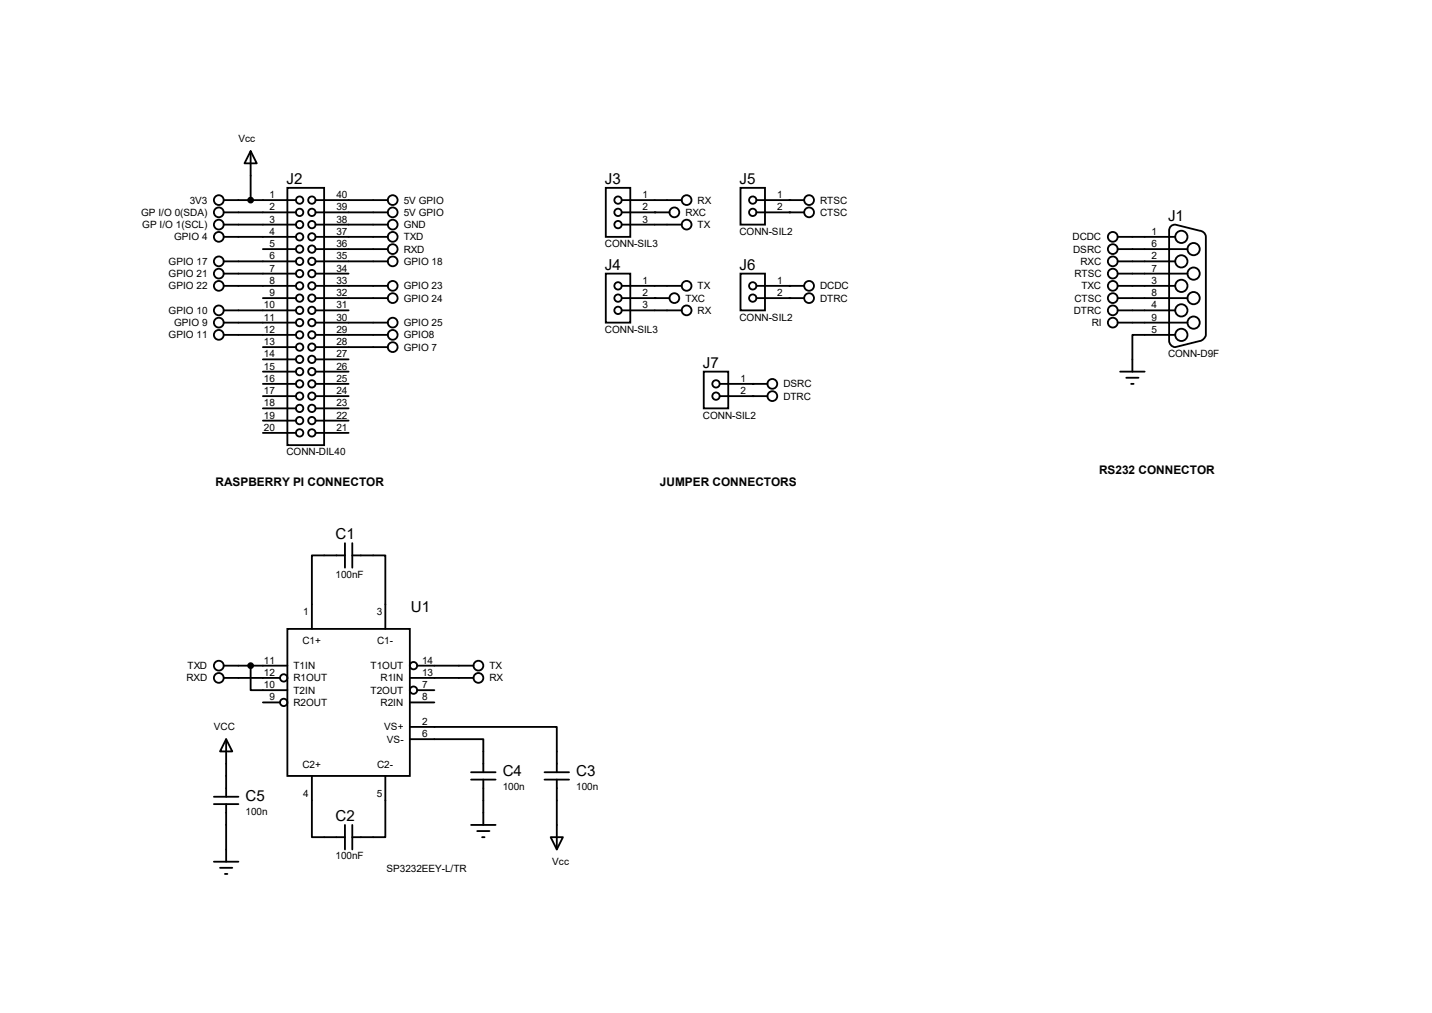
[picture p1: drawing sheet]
<svg xmlns="http://www.w3.org/2000/svg" width="297mm" height="210mm" viewBox="0 0 297 210" stroke-linecap="round" stroke-linejoin="round" font-family="sans-serif">
<g fill="none" stroke="#000" stroke-width=".38">
<path d="M52 31.3l1.3 2.6h-2.6zM52 31.3v10.2M59.6 38.9h7.6v53.4h-7.6zM125.6 38.9h5.1v10.2h-5.1zM153.6 38.9h5.1v7.7h-5.1zM46.4 44h15M46.4 46.6h15M46.4 49.1h15M46.4 41.5h15M46.4 54.2h15M46.4 56.7h15M46.4 59.3h15"/>
<path d="M54.5 51.6h6.9M65.4 44h15M65.4 46.6h15M65.4 49.1h15M65.4 41.5h15M65.4 51.6h15M65.4 54.2h15M65.4 56.7h6.9M65.4 59.3h15M125.6 56.7h5.1v10.2h-5.1zM128.9 44h10M128.9 46.6h12.5"/>
<path d="M128.9 41.5h12.5M128.9 59.3h12.5M153.6 56.7h5.1v7.6h-5.1zM156.9 44h9.9M156.9 41.5h9.9M156.9 59.3h9.9M231.8 49.1h12M231.8 51.6h14.5M231.8 54.2h12M231.8 56.7h14.5M231.8 59.3h12M243 46.8l.8-.2 5 1.2a1.37 1.37 0 0 1 1.3 1.3v20.3a1.61 1.61 0 0 1-1.3 1.3l-5 1.3a1.35 1.35 0 0 1-1.3-1.3v-22.9v-.4z"/>
<path d="M46.4 64.3h15M46.4 66.9h15M46.4 69.4h15M54.5 61.8h6.9M54.5 72h6.9M54.5 77h6.9M54.5 79.6h6.9M54.5 74.5h6.9M65.4 61.8h15M65.4 64.3h6.9M65.4 66.9h15M65.4 69.4h15"/>
<path d="M65.4 72h15M65.4 77h6.9M65.4 79.6h6.9M65.4 74.5h6.9M128.9 61.8h10M128.9 64.3h12.5M146 77h5v7.7h-5zM149.3 79.6h9.9M156.9 61.8h9.9M231.8 61.8h14.5M231.8 64.3h12M231.8 66.9h14.5"/>
<path d="M232.3 77h5.1M233.6 78.3h2.5M234.6 79.6h.5M243.8 69.4h-8.9v7.6M54.5 82.1h6.9M54.5 84.7h6.9M54.5 87.2h6.9M54.5 89.7h6.9M65.4 82.1h6.9M65.4 84.7h6.9M65.4 87.2h6.9M65.4 89.7h6.9"/>
<path d="M149.3 82.1h9.9M71.5 115.1h-6.8v15.3M71.5 112.6v5.1M73.1 115.1h6.8v15.3M73.1 112.6v5.1M46.4 138h13.2M52 138v5.1h7.6M59.6 130.4h25.4v30.5h-25.4zM86.5 138h11.7M46.4 140.5h11.7M46.9 153.2l1.3 2.6h-2.6zM46.9 153.2v12"/>
<path d="M54.5 145.6h3.6M85 150.7h30.5v9.4M85 153.2h15.2v6.9M85 140.5h13.2M85 145.6h5.1M86.5 143.1h3.6M44.4 166.7h5M44.4 165.2h5M44.4 178.6h5M45.6 179.9h2.6M46.9 166.7v11.9M64.7 160.9v12.7h6.8"/>
<path d="M71.5 171v5.1M73.1 171v5.1M79.9 160.9v12.7h-6.8M97.7 160.1h5.1M97.7 161.6h5.1M97.7 171h5.1M99 172.3h2.5M100 173.6h.5M100.2 161.6v9.4M112.9 160.1h5.1M112.9 161.6h5.1M114.2 173.6h2.6l-1.3 2.5z"/>
<path d="M115.5 161.6v14.5M46.7 181.2h.5"/>
<circle cx="45.4" cy="54.2" r="1.02"/>
<circle cx="45.4" cy="44" r="1.02"/>
<circle cx="45.4" cy="56.7" r="1.02"/>
<circle cx="45.4" cy="59.3" r="1.02"/>
<circle cx="45.4" cy="49.1" r="1.02"/>
<circle cx="45.4" cy="41.5" r="1.02"/>
<circle cx="45.4" cy="46.6" r="1.02"/>
<circle cx="62.1" cy="59.3" r=".76"/>
<circle cx="62.1" cy="41.5" r=".76"/>
<circle cx="62.1" cy="44" r=".76"/>
<circle cx="62.1" cy="54.2" r=".76"/>
<circle cx="62.1" cy="46.6" r=".76"/>
<circle cx="62.1" cy="51.6" r=".76"/>
<circle cx="62.1" cy="49.1" r=".76"/>
<circle cx="62.1" cy="56.7" r=".76"/>
<circle cx="64.7" cy="46.6" r=".76"/>
<circle cx="64.7" cy="44" r=".76"/>
<circle cx="64.7" cy="56.7" r=".76"/>
<circle cx="64.7" cy="41.5" r=".76"/>
<circle cx="64.7" cy="59.3" r=".76"/>
<circle cx="64.7" cy="49.1" r=".76"/>
<circle cx="64.7" cy="51.6" r=".76"/>
<circle cx="64.7" cy="54.2" r=".76"/>
<circle cx="81.4" cy="59.3" r="1.02"/>
<circle cx="81.4" cy="54.2" r="1.02"/>
<circle cx="81.4" cy="49.1" r="1.02"/>
<circle cx="81.4" cy="41.5" r="1.02"/>
<circle cx="81.4" cy="51.6" r="1.02"/>
<circle cx="81.4" cy="46.6" r="1.02"/>
<circle cx="81.4" cy="44" r="1.02"/>
<circle cx="128.2" cy="44" r=".76"/>
<circle cx="128.2" cy="46.6" r=".76"/>
<circle cx="128.2" cy="59.3" r=".76"/>
<circle cx="128.2" cy="41.5" r=".76"/>
<circle cx="139.9" cy="44" r="1.02"/>
<circle cx="142.4" cy="46.6" r="1.02"/>
<circle cx="142.4" cy="41.5" r="1.02"/>
<circle cx="142.4" cy="59.3" r="1.02"/>
<circle cx="156.1" cy="44" r=".76"/>
<circle cx="156.1" cy="59.3" r=".76"/>
<circle cx="156.1" cy="41.5" r=".76"/>
<circle cx="167.8" cy="41.5" r="1.02"/>
<circle cx="167.8" cy="44" r="1.02"/>
<circle cx="167.8" cy="59.3" r="1.02"/>
<circle cx="230.8" cy="49.1" r="1.02"/>
<circle cx="230.8" cy="51.6" r="1.02"/>
<circle cx="230.8" cy="56.7" r="1.02"/>
<circle cx="230.8" cy="59.3" r="1.02"/>
<circle cx="230.8" cy="54.2" r="1.02"/>
<circle cx="245" cy="59.3" r="1.27"/>
<circle cx="245" cy="49.1" r="1.27"/>
<circle cx="245" cy="54.2" r="1.27"/>
<circle cx="247.6" cy="56.7" r="1.27"/>
<circle cx="247.6" cy="51.6" r="1.27"/>
<circle cx="45.4" cy="69.4" r="1.02"/>
<circle cx="45.4" cy="66.9" r="1.02"/>
<circle cx="45.4" cy="64.3" r="1.02"/>
<circle cx="62.1" cy="74.5" r=".76"/>
<circle cx="62.1" cy="61.8" r=".76"/>
<circle cx="62.1" cy="72" r=".76"/>
<circle cx="62.1" cy="64.3" r=".76"/>
<circle cx="62.1" cy="79.6" r=".76"/>
<circle cx="62.1" cy="77" r=".76"/>
<circle cx="62.1" cy="66.9" r=".76"/>
<circle cx="62.1" cy="69.4" r=".76"/>
<circle cx="64.7" cy="64.3" r=".76"/>
<circle cx="64.7" cy="74.5" r=".76"/>
<circle cx="64.7" cy="61.8" r=".76"/>
<circle cx="64.7" cy="72" r=".76"/>
<circle cx="64.7" cy="77" r=".76"/>
<circle cx="64.7" cy="69.4" r=".76"/>
<circle cx="64.7" cy="79.6" r=".76"/>
<circle cx="64.7" cy="66.9" r=".76"/>
<circle cx="81.4" cy="66.9" r="1.02"/>
<circle cx="81.4" cy="69.4" r="1.02"/>
<circle cx="81.4" cy="72" r="1.02"/>
<circle cx="81.4" cy="61.8" r="1.02"/>
<circle cx="128.2" cy="61.8" r=".76"/>
<circle cx="128.2" cy="64.3" r=".76"/>
<circle cx="139.9" cy="61.8" r="1.02"/>
<circle cx="142.4" cy="64.3" r="1.02"/>
<circle cx="148.5" cy="79.6" r=".76"/>
<circle cx="156.1" cy="61.8" r=".76"/>
<circle cx="160.2" cy="79.6" r="1.02"/>
<circle cx="167.8" cy="61.8" r="1.02"/>
<circle cx="230.8" cy="64.3" r="1.02"/>
<circle cx="230.8" cy="61.8" r="1.02"/>
<circle cx="230.8" cy="66.9" r="1.02"/>
<circle cx="245" cy="64.3" r="1.27"/>
<circle cx="245" cy="69.4" r="1.27"/>
<circle cx="247.6" cy="61.8" r="1.27"/>
<circle cx="247.6" cy="66.9" r="1.27"/>
<circle cx="62.1" cy="89.7" r=".76"/>
<circle cx="62.1" cy="82.1" r=".76"/>
<circle cx="62.1" cy="84.7" r=".76"/>
<circle cx="62.1" cy="87.2" r=".76"/>
<circle cx="64.7" cy="89.7" r=".76"/>
<circle cx="64.7" cy="82.1" r=".76"/>
<circle cx="64.7" cy="87.2" r=".76"/>
<circle cx="64.7" cy="84.7" r=".76"/>
<circle cx="148.5" cy="82.1" r=".76"/>
<circle cx="160.2" cy="82.1" r="1.02"/>
<circle cx="45.4" cy="138" r="1.02"/>
<circle cx="85.8" cy="138" r=".76"/>
<circle cx="99.2" cy="138" r="1.02"/>
<circle cx="45.4" cy="140.5" r="1.02"/>
<circle cx="58.8" cy="145.6" r=".76"/>
<circle cx="58.8" cy="140.5" r=".76"/>
<circle cx="85.8" cy="143.1" r=".76"/>
<circle cx="99.2" cy="140.5" r="1.02"/>
</g>
<g fill="#000">
<circle cx="135.8" cy="44" r=".19"/>
<circle cx="163.7" cy="44" r=".19"/>
<circle cx="163.7" cy="59.3" r=".19"/>
<circle cx="163.7" cy="41.5" r=".19"/>
<circle cx="135.8" cy="61.8" r=".19"/>
<circle cx="156.1" cy="79.6" r=".19"/>
<circle cx="163.7" cy="61.8" r=".19"/>
<circle cx="156.1" cy="82.1" r=".19"/>
</g>
<g fill="#000" stroke="#000" stroke-width=".38">
<circle cx="52" cy="41.5" r=".51"/>
<circle cx="52" cy="138" r=".51"/>
</g>
<g font-size="3.1">
<text x="59.4" y="38.1">J2</text>
<text x="125.5" y="38.1">J3</text>
<text x="153.4" y="38.1">J5</text>
<text x="242.3" y="45.7">J1</text>
<text x="125.5" y="55.9">J4</text>
<text x="153.4" y="55.9">J6</text>
<text x="145.8" y="76.2">J7</text>
<text x="69.6" y="111.7">C1</text>
<text x="85.2" y="127">U1</text>
<text x="104.3" y="161">C4</text>
<text x="119.5" y="161">C3</text>
<text x="50.9" y="166">C5</text>
<text x="69.6" y="170.1">C2</text>
</g>
<g font-size="2.5">
<text x="44.7" y="100.8">RASPBERRY PI CONNECTOR</text>
<text x="136.9" y="100.8">JUMPER CONNECTORS</text>
<text x="228" y="98.3">RS232 CONNECTOR</text>
</g>
<g font-size="2.1">
<text x="49.4" y="29.5">Vcc</text>
<text x="55.9" y="41.1">1</text>
<text x="69.8" y="41.1">40</text>
<text x="133.3" y="41.1">1</text>
<text x="161.2" y="41.1">1</text>
<text x="29.3" y="44.7">GP I/O 0(SDA)</text>
<text x="29.5" y="47.3">GP I/O 1(SCL)</text>
<text x="39.4" y="42.2">3V3</text>
<text x="55.9" y="43.6">2</text>
<text x="55.9" y="46.1">3</text>
<text x="69.8" y="43.6">39</text>
<text x="69.8" y="46.1">38</text>
<text x="83.7" y="42.2">5V GPIO</text>
<text x="83.7" y="47.3">GND</text>
<text x="83.7" y="44.7">5V GPIO</text>
<text x="133.3" y="43.6">2</text>
<text x="133.3" y="46.1">3</text>
<text x="142.2" y="44.7">RXC</text>
<text x="144.7" y="42.2">RX</text>
<text x="144.7" y="47.3">TX</text>
<text x="161.2" y="43.6">2</text>
<text x="170.1" y="42.2">RTSC</text>
<text x="170.1" y="44.7">CTSC</text>
<text x="36.1" y="49.8">GPIO 4</text>
<text x="55.9" y="48.7">4</text>
<text x="55.9" y="51.2">5</text>
<text x="55.9" y="53.8">6</text>
<text x="69.8" y="48.7">37</text>
<text x="69.8" y="51.2">36</text>
<text x="69.8" y="53.8">35</text>
<text x="83.7" y="52.4">RXD</text>
<text x="83.7" y="49.8">TXD</text>
<text x="125.5" y="51.2">CONN-SIL3</text>
<text x="153.4" y="48.7">CONN-SIL2</text>
<text x="222.5" y="49.8">DCDC</text>
<text x="222.6" y="52.4">DSRC</text>
<text x="238.8" y="48.7">1</text>
<text x="238.8" y="51.2">6</text>
<text x="238.8" y="53.8">2</text>
<text x="35" y="54.9">GPIO 17</text>
<text x="35" y="57.4">GPIO 21</text>
<text x="35" y="60">GPIO 22</text>
<text x="55.9" y="56.3">7</text>
<text x="55.9" y="58.8">8</text>
<text x="69.8" y="56.3">34</text>
<text x="69.8" y="58.8">33</text>
<text x="83.7" y="60">GPIO 23</text>
<text x="83.7" y="54.9">GPIO 18</text>
<text x="133.3" y="58.8">1</text>
<text x="144.7" y="60">TX</text>
<text x="161.2" y="58.8">1</text>
<text x="170.1" y="60">DCDC</text>
<text x="222.8" y="57.4">RTSC</text>
<text x="224.1" y="54.9">RXC</text>
<text x="224.3" y="60">TXC</text>
<text x="238.8" y="56.3">7</text>
<text x="238.8" y="58.8">3</text>
<text x="35" y="65.1">GPIO 10</text>
<text x="54.7" y="63.9">10</text>
<text x="55.9" y="61.4">9</text>
<text x="69.8" y="61.4">32</text>
<text x="69.8" y="63.9">31</text>
<text x="83.7" y="62.5">GPIO 24</text>
<text x="133.3" y="61.4">2</text>
<text x="133.3" y="63.9">3</text>
<text x="142.2" y="62.5">TXC</text>
<text x="144.7" y="65.1">RX</text>
<text x="161.2" y="61.4">2</text>
<text x="170.1" y="62.5">DTRC</text>
<text x="222.7" y="65.1">DTRC</text>
<text x="222.8" y="62.5">CTSC</text>
<text x="238.8" y="61.4">8</text>
<text x="238.8" y="63.9">4</text>
<text x="35" y="70.1">GPIO 11</text>
<text x="36.1" y="67.6">GPIO 9</text>
<text x="54.7" y="66.5">11</text>
<text x="54.7" y="69">12</text>
<text x="54.7" y="71.5">13</text>
<text x="69.8" y="66.5">30</text>
<text x="69.8" y="69">29</text>
<text x="69.8" y="71.5">28</text>
<text x="83.7" y="70.1">GPIO8</text>
<text x="83.7" y="67.6">GPIO 25</text>
<text x="125.5" y="69">CONN-SIL3</text>
<text x="153.4" y="66.5">CONN-SIL2</text>
<text x="226.4" y="67.6">RI</text>
<text x="238.8" y="66.5">9</text>
<text x="238.8" y="69">5</text>
<text x="54.7" y="74.1">14</text>
<text x="54.7" y="76.6">15</text>
<text x="69.8" y="74.1">27</text>
<text x="69.8" y="76.6">26</text>
<text x="83.7" y="72.7">GPIO 7</text>
<text x="242.3" y="74.1">CONN-D9F</text>
<text x="54.7" y="79.2">16</text>
<text x="54.7" y="81.7">17</text>
<text x="69.8" y="79.2">25</text>
<text x="69.8" y="81.7">24</text>
<text x="153.6" y="79.2">1</text>
<text x="153.6" y="81.7">2</text>
<text x="162.5" y="80.3">DSRC</text>
<text x="162.5" y="82.8">DTRC</text>
<text x="54.7" y="84.2">18</text>
<text x="54.7" y="86.8">19</text>
<text x="54.7" y="89.3">20</text>
<text x="69.8" y="84.2">23</text>
<text x="69.8" y="86.8">22</text>
<text x="69.8" y="89.3">21</text>
<text x="145.8" y="86.8">CONN-SIL2</text>
<text x="59.4" y="94.4">CONN-DIL40</text>
<text x="69.6" y="119.8">100nF</text>
<text x="62.9" y="127.4">1</text>
<text x="78.1" y="127.4">3</text>
<text x="54.7" y="137.6">11</text>
<text x="62.7" y="133.6">C1+</text>
<text x="78.2" y="133.6">C1-</text>
<text x="87.5" y="137.6">14</text>
<text x="38.7" y="141.3">RXD</text>
<text x="38.9" y="138.7">TXD</text>
<text x="54.7" y="140.1">12</text>
<text x="54.7" y="142.7">10</text>
<text x="60.9" y="138.7">T1IN</text>
<text x="60.9" y="141.3">R1OUT</text>
<text x="60.9" y="143.8">T2IN</text>
<text x="76.9" y="138.7">T1OUT</text>
<text x="76.9" y="143.8">T2OUT</text>
<text x="79" y="141.3">R1IN</text>
<text x="87.5" y="140.1">13</text>
<text x="87.5" y="142.7">7</text>
<text x="101.5" y="138.7">TX</text>
<text x="101.5" y="141.3">RX</text>
<text x="55.9" y="145.2">9</text>
<text x="60.9" y="146.3">R2OUT</text>
<text x="79" y="146.3">R2IN</text>
<text x="87.5" y="145.2">8</text>
<text x="44.4" y="151.4">VCC</text>
<text x="79.7" y="151.4">VS+</text>
<text x="80.3" y="154">VS-</text>
<text x="87.5" y="150.3">2</text>
<text x="87.5" y="152.8">6</text>
<text x="62.7" y="159.2">C2+</text>
<text x="78.2" y="159.2">C2-</text>
<text x="62.9" y="165.3">4</text>
<text x="78.1" y="165.3">5</text>
<text x="104.3" y="163.8">100n</text>
<text x="119.5" y="163.8">100n</text>
<text x="50.9" y="168.9">100n</text>
<text x="69.6" y="178.2">100nF</text>
<text x="114.6" y="179.4">Vcc</text>
<text x="80.1" y="180.7">SP3232EEY-L/TR</text>
</g>
</svg>
